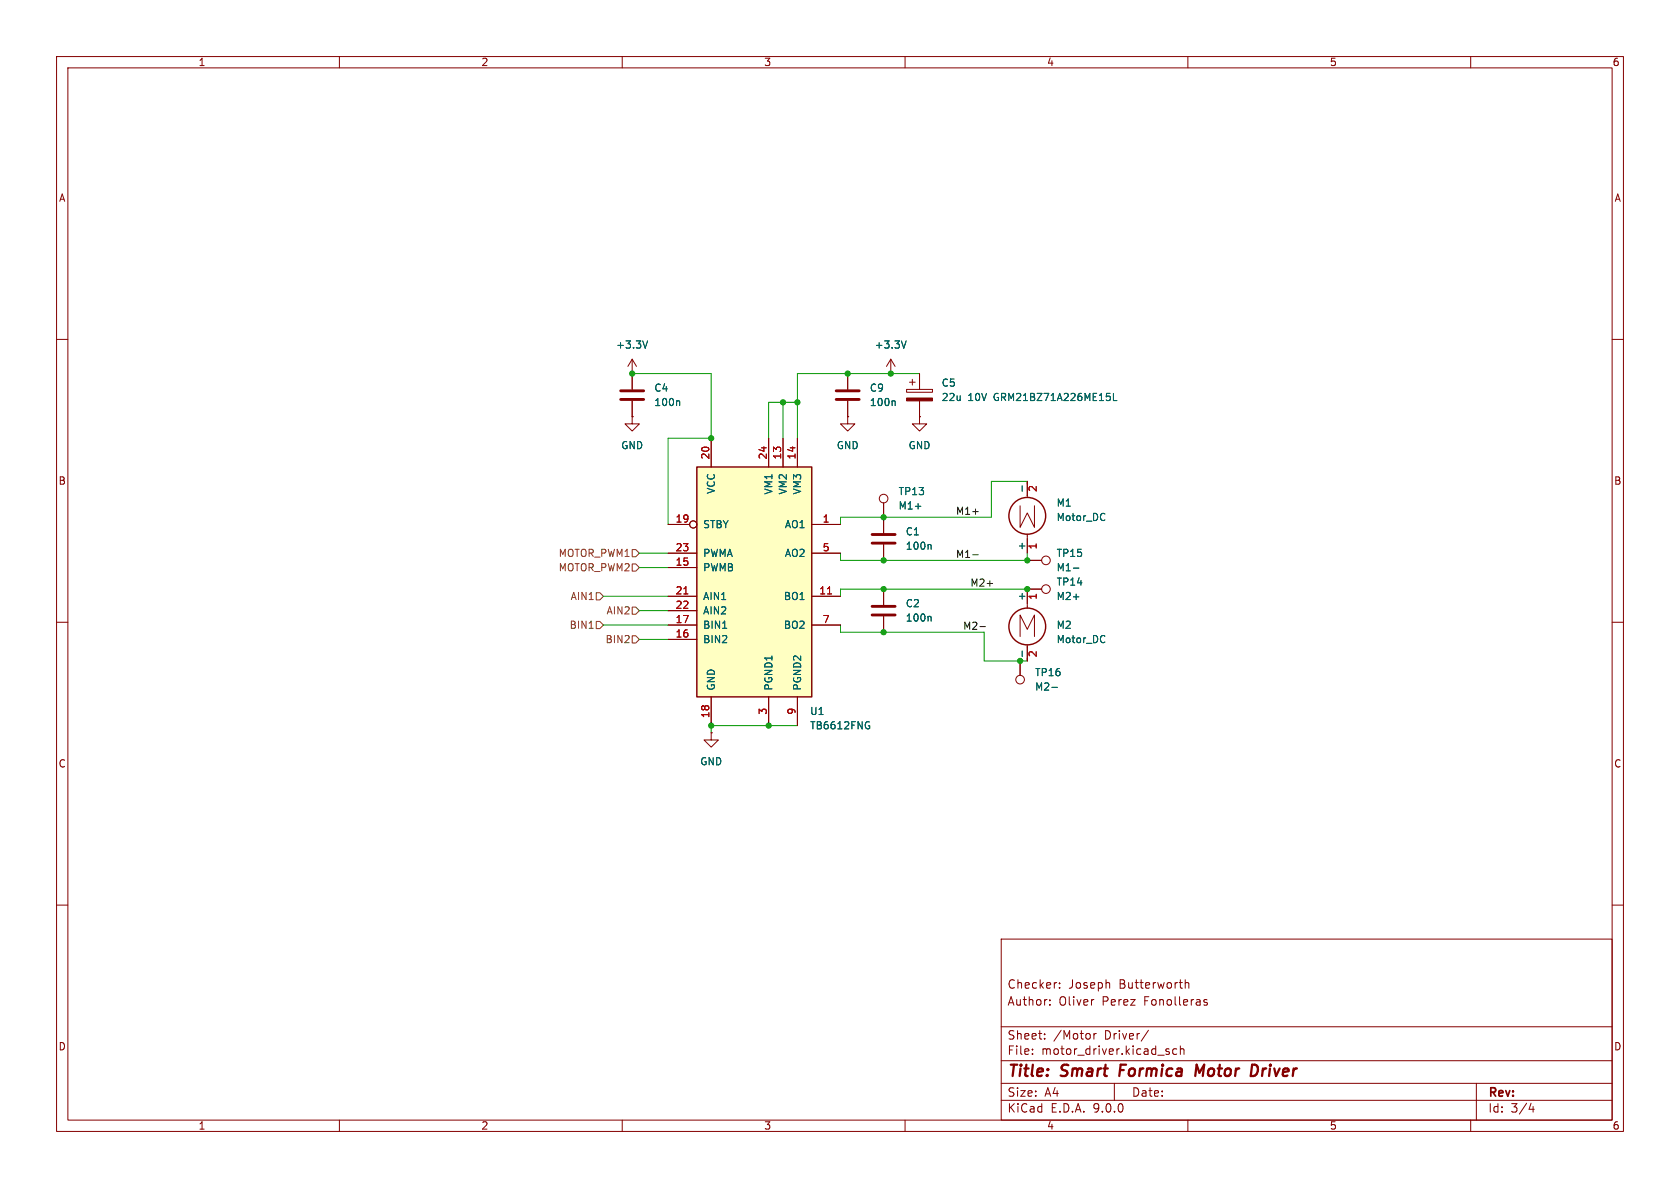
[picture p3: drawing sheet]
<svg xmlns="http://www.w3.org/2000/svg" width="297mm" height="210mm" viewBox="0 0 297 210" stroke-linecap="round" stroke-linejoin="round" font-family="sans-serif">
<g fill="none" stroke="#840000" stroke-width=".18">
<path d="M10 10h277v190h-277zM12 12h273v186h-273zM60 10v2M110 10v2M160 10v2M210 10v2M260 10v2M10 60h2M285 60h2M10 110h2M180.3 116.8v2.6M285 110h2"/>
<path d="M10 160h2M177 166h108v32h-108zM185.6 177.6v.1M185.6 176.8v.1M187.3 174.6v.1M187.3 173.8v.1M193.2 176.7h.2M209.5 173.2v1.5M209.5 173.8l.2-.1 .4 .1 .1 .9M213.4 176.8l-.4-.1-.2 .2 .1 .2 .5 .2v.3h-.6M285 160h2M60 198v2"/>
<path d="M110 198v2M160 198v2M177 194.5h108M177 191.5h108M177 187.5h108M177 181.5h108M182.5 186.3v.1M182.5 185.5v.1M184.7 183.6v.1M184.7 182.8v.1M193.4 182.7v1M193.8 182.7l-.3 .1-.1 .2"/>
<path d="M197 191.5v3M203 182.1l-1.3 2M206.2 185.8l.5 .2v.1v.2l-.5 .1M206.2 185.5h.5M208 185.5l-.4-.1-.3 .3v.4l.2 .2h.5M208.7 185.5l.2-.1 .3 .1 .1 .9M208.7 184.9v1.5M210 198v2M260 198v2M261 191.5v6.5M270.7 195l-.4 1.1h.9M271 195.6v1"/>
<circle cx="180.3" cy="120.1" r=".76"/>
</g>
<path d="M198.1 188.2l-.2 2M212.9 188.2l-.9 1.4-.4-1.4-.3 2M221.8 188.2a1.11 1.11 0 0 1 .1 1.9" fill="none" stroke="#840000" stroke-width=".4"/>
<path d="M186 121.5h.9" fill="none" stroke="#006464" stroke-width=".18"/>
<path d="M123.2 82.6h20.3v40.6h-20.3z" fill="#ffffc2"/>
<g fill="none" stroke="#840000" stroke-width=".25">
<path d="M123.2 82.6h20.3v40.6h-20.3z"/>
<circle cx="181.6" cy="91.2" r="3.3"/>
<circle cx="181.6" cy="110.7" r="3.3"/>
</g>
<g fill="none" stroke="#840000" stroke-width=".18">
<path d="M111.8 73.7v1.2h1.2l-1.2 1.3-1.3-1.3h1.3M111.8 73.7h.1M111.8 66h.1M111.8 63.5v5.3M111.8 70.9v2.8M111.8 63.5l-.8 1.3M111.8 63.5l.7 1.3M125.7 77.5v5.1M135.9 77.5v5.1M138.4 77.5v5.1M141 77.5v5.1M149.9 73.7v1.2h1.2l-1.2 1.3-1.3-1.3h1.3"/>
<path d="M149.9 73.7h.1M149.9 66v2.8M149.9 70.9v2.8M157.5 66h.1M157.5 63.5l-.8 1.3M157.5 63.5l.7 1.3M157.5 63.5v2.5M160.3 68.8h4.5v.5h-4.5zM160.8 67.6h1M161.3 67.1v1M162.6 73.7v1.2h1.2l-1.2 1.3-1.3-1.3h1.3M162.6 73.7h.1"/>
<path d="M162.6 66v2.8M162.6 70.9v2.8M118.1 92.7h3.8M118.1 97.8h5.1M143.5 92.7h5.1M143.5 97.8h5.1M156.2 88.9v5.3M156.2 96.3v2.8M180.3 89.4v3.8l1.3-2.5 1.3 2.5v-3.8M181.6 85.1v2.8M181.6 94.4v3.4M181.6 99.1h2.5"/>
<path d="M118.1 100.3h5.1M118.1 105.4h5.1M118.1 108h5.1M118.1 110.5h5.1M118.1 113h5.1M143.5 105.4h5.1M143.5 110.5h5.1M156.2 104.1v2.8M156.2 109v2.8M180.3 112.5v-3.8l1.3 2.6 1.3-2.6v3.8M180.3 116.8v2.6M181.6 114v2.8"/>
<path d="M184.1 104.1h-2.5v3.4M125.7 129.5v1.3h1.3l-1.3 1.3-1.2-1.3h1.2M125.7 129.5h.1M125.7 123.2v5.1M135.9 123.2v5.1M141 123.2v5.1"/>
<circle cx="122.6" cy="92.7" r=".63"/>
<circle cx="156.2" cy="88.1" r=".76"/>
<circle cx="184.9" cy="99.1" r=".76"/>
<circle cx="184.9" cy="104.1" r=".76"/>
</g>
<path d="M120.9 105h.7M146.3 105h.7" fill="none" stroke="#a90000" stroke-width=".18"/>
<g fill="none" stroke="#006464" stroke-width=".18">
<path d="M114.5 60.3l-.4 1.2M120 70.9l.2 .1v.7M158.1 70.9l.2 .1v.7M160.2 60.3l-.4 1.2M196.8 69.5v1.3h.6M164.4 96.3l.2 .1v.7M180.7 85.9v.9M195.3 90.8v.1M195.3 91.9v.1M127.8 111.1h.7M164.4 109l.2 .1v.7M180.7 115.1v1"/>
<path d="M189.8 100.4h.9M195.3 112.4v.1M195.3 113.5h.1M153.4 127.6h.3M153.5 128.3h.2v.4l-.2 .1M186 121.5h.9"/>
</g>
<path d="M109.7 69.1h4.1M109.7 70.6h4.1M147.8 69.1h4.1M147.8 70.6h4.1M154.2 94.5h4M154.2 96h4M154.2 107.2h4M154.2 108.7h4" fill="none" stroke="#840000" stroke-width=".51"/>
<path d="M160.3 70.4h4.5v.5h-4.5z" fill="#840000" stroke="#840000" stroke-width=".18"/>
<path d="M111.8 99.7h.6l.6 .6-.6 .7h-.6zM111.8 97.2h.6l.6 .6-.6 .6h-.6zM104.2 111.1h.7M105.4 109.9h.6l.7 .6-.7 .6h-.6zM105.4 104.8h.6l.7 .6-.7 .6h-.6zM111.8 112.4h.6l.6 .6-.6 .7h-.6zM111.8 107.3h.6l.6 .7-.6 .6h-.6z" fill="none" stroke="#725600" stroke-width=".18"/>
<path d="M172 98.1h.9M173.2 110.8h1" fill="none" stroke="#0f0f0f" stroke-width=".18"/>
<g fill="none" stroke="#009600" stroke-width=".18">
<path d="M111.8 66h13.9v11.5h-7.6v15.2M138.4 71.1v6.4M141 71.1h-5.1v6.4M162.6 66h-21.6v11.5M113 97.8h5.1M148.6 97.8v1.3h33v-1.3M181.6 85.1h-6.3v6.3h-26.7v1.3M106.7 105.4h11.4M106.7 110.5h11.4M113 113h5.1M113 108h5.1M113 100.3h5.1"/>
<path d="M148.6 110.5v1.3h25.4v5h7.6M181.6 104.1h-33v1.3M141 128.3h-15.3v1.2"/>
</g>
<g fill="#009600" stroke="#009600" stroke-width=".18">
<circle cx="156.2" cy="91.4" r=".46"/>
<circle cx="149.9" cy="66" r=".46"/>
<circle cx="157.5" cy="66" r=".46"/>
<circle cx="138.4" cy="71.1" r=".46"/>
<circle cx="141" cy="71.1" r=".46"/>
<circle cx="135.9" cy="128.3" r=".46"/>
<circle cx="125.7" cy="128.3" r=".46"/>
<circle cx="180.3" cy="116.8" r=".46"/>
<circle cx="156.2" cy="104.1" r=".46"/>
<circle cx="156.2" cy="99.1" r=".46"/>
<circle cx="181.6" cy="99.1" r=".46"/>
<circle cx="181.6" cy="104.1" r=".46"/>
<circle cx="156.2" cy="111.8" r=".46"/>
<circle cx="111.8" cy="66" r=".46"/>
<circle cx="125.7" cy="77.5" r=".46"/>
</g>
<g font-size="2.8" fill="#840000">
<text x="178" y="190.9">Title:</text>
<text x="187.7" y="190.9">Smart</text>
<text x="198.7" y="190.9">Formica</text>
<text x="213" y="190.9">Motor</text>
<text x="223.6" y="190.9">Driver</text>
</g>
<g font-size="2.1" fill="#840000">
<text x="178" y="178">Author:</text>
<text x="178" y="175">Checker:</text>
<text x="187.2" y="178">Oliver</text>
<text x="188.9" y="175">Joseph</text>
<text x="194.9" y="178">Perez</text>
<text x="197.9" y="175">Butterworth</text>
<text x="202.4" y="178">Fonolleras</text>
<text x="178" y="184">Sheet:</text>
<text x="186.2" y="184">/Motor</text>
<text x="195.3" y="184">Driver/</text>
<text x="178" y="186.7">File:</text>
<text x="184.1" y="186.7">motor_driver.kicad_sch</text>
<text x="178" y="196.9">KiCad</text>
<text x="178" y="194.1">Size:</text>
<text x="184.7" y="194.1">A4</text>
<text x="185.7" y="196.9">E.D.A.</text>
<text x="193.3" y="196.9">9.0.0</text>
<text x="200" y="194.1">Date:</text>
<text x="263" y="194.3">Rev:</text>
<text x="263" y="196.9">Id:</text>
<text x="267.1" y="196.9">3/4</text>
</g>
<g font-size="1.8" fill="#840000">
<text x="35" y="11.9">1</text>
<text x="85" y="11.9">2</text>
<text x="135" y="11.9">3</text>
<text x="185" y="11.9">4</text>
<text x="235" y="11.9">5</text>
<text x="285" y="11.9">6</text>
<text x="10.3" y="35.9">A</text>
<text x="285.3" y="35.9">A</text>
<text x="10.3" y="85.9">B</text>
<text x="285.3" y="85.9">B</text>
<text x="10.3" y="135.9">C</text>
<text x="285.3" y="135.9">C</text>
<text x="10.3" y="185.9">D</text>
<text x="285.3" y="185.9">D</text>
<text x="35" y="199.9">1</text>
<text x="85" y="199.9">2</text>
<text x="135" y="199.9">3</text>
<text x="185" y="199.9">4</text>
<text x="235" y="199.9">5</text>
<text x="285" y="199.9">6</text>
</g>
<g font-size="1.8" fill="#006464">
<text x="108.8" y="61.8">+3.3V</text>
<text x="154.5" y="61.8">+3.3V</text>
<text x="115.6" y="69.4">C4</text>
<text x="115.6" y="72">100n</text>
<text x="153.7" y="69.4">C9</text>
<text x="153.7" y="72">100n</text>
<text x="166.4" y="68.6">C5</text>
<text x="166.4" y="71.1">22u</text>
<text x="171.1" y="71.1">10V</text>
<text x="175.8" y="71.1">GRM21BZ71A226ME15L</text>
<text x="109.7" y="79.6">GND</text>
<text x="147.8" y="79.6">GND</text>
<text x="160.5" y="79.6">GND</text>
<text x="126.6" y="87.4" transform="rotate(-90 126.6 87.4)">VCC</text>
<text x="136.8" y="87.5" transform="rotate(-90 136.8 87.5)">VM1</text>
<text x="139.3" y="87.5" transform="rotate(-90 139.3 87.5)">VM2</text>
<text x="141.8" y="87.5" transform="rotate(-90 141.8 87.5)">VM3</text>
<text x="158.8" y="87.7">TP13</text>
<text x="186.7" y="89.8">M1</text>
<text x="124.2" y="93.6">STBY</text>
<text x="138.7" y="93.6">AO1</text>
<text x="158.8" y="90.3">M1+</text>
<text x="160" y="94.8">C1</text>
<text x="186.7" y="92.3">Motor_DC</text>
<text x="124.2" y="98.7">PWMA</text>
<text x="124.2" y="101.2">PWMB</text>
<text x="138.7" y="98.7">AO2</text>
<text x="160" y="97.4">100n</text>
<text x="181.4" y="97.4" transform="rotate(-90 181.4 97.4)">+</text>
<text x="186.7" y="101.2">M1-</text>
<text x="186.7" y="98.7">TP15</text>
<text x="124.2" y="106.3">AIN1</text>
<text x="138.5" y="106.3">BO1</text>
<text x="160" y="107.5">C2</text>
<text x="181.4" y="106.3" transform="rotate(-90 181.4 106.3)">+</text>
<text x="186.7" y="106.3">M2+</text>
<text x="186.7" y="103.7">TP14</text>
<text x="124.2" y="108.8">AIN2</text>
<text x="124.2" y="111.4">BIN1</text>
<text x="124.2" y="113.9">BIN2</text>
<text x="138.5" y="111.4">BO2</text>
<text x="160" y="110.1">100n</text>
<text x="186.7" y="111.4">M2</text>
<text x="186.7" y="113.9">Motor_DC</text>
<text x="182.9" y="119.7">TP16</text>
<text x="126.6" y="122.2" transform="rotate(-90 126.6 122.2)">GND</text>
<text x="136.8" y="122.2" transform="rotate(-90 136.8 122.2)">PGND1</text>
<text x="141.8" y="122.2" transform="rotate(-90 141.8 122.2)">PGND2</text>
<text x="182.9" y="122.3">M2-</text>
<text x="143.1" y="129.1">TB6612FNG</text>
<text x="143.1" y="126.6">U1</text>
<text x="123.7" y="135.5">GND</text>
</g>
<g font-size="1.8" fill="#a90000">
<text x="125.5" y="81.3" transform="rotate(-90 125.5 81.3)">20</text>
<text x="135.6" y="81.3" transform="rotate(-90 135.6 81.3)">24</text>
<text x="138.2" y="81.3" transform="rotate(-90 138.2 81.3)">13</text>
<text x="140.7" y="81.3" transform="rotate(-90 140.7 81.3)">14</text>
<text x="183.6" y="87.1" transform="rotate(-90 183.6 87.1)">2</text>
<text x="119.3" y="92.5">19</text>
<text x="145.3" y="92.5">1</text>
<text x="119.3" y="97.5">23</text>
<text x="119.3" y="100.1">15</text>
<text x="145.3" y="97.5">5</text>
<text x="183.6" y="97.2" transform="rotate(-90 183.6 97.2)">1</text>
<text x="119.3" y="105.2">21</text>
<text x="119.3" y="107.7">22</text>
<text x="144.7" y="105.2">11</text>
<text x="183.6" y="106.1" transform="rotate(-90 183.6 106.1)">1</text>
<text x="119.3" y="110.2">17</text>
<text x="119.3" y="112.8">16</text>
<text x="145.3" y="110.2">7</text>
<text x="183.6" y="116.3" transform="rotate(-90 183.6 116.3)">2</text>
<text x="125.5" y="127" transform="rotate(-90 125.5 127)">18</text>
<text x="135.6" y="126.4" transform="rotate(-90 135.6 126.4)">3</text>
<text x="140.7" y="126.4" transform="rotate(-90 140.7 126.4)">9</text>
</g>
<g font-size="1.8" fill="#0f0f0f">
<text x="168.9" y="91.1">M1+</text>
<text x="168.9" y="98.7">M1-</text>
<text x="171.4" y="103.8">M2+</text>
<text x="170.2" y="111.4">M2-</text>
</g>
<g font-size="1.8" fill="#725600">
<text x="98.7" y="101.2">MOTOR_PWM2</text>
<text x="98.7" y="98.7">MOTOR_PWM1</text>
<text x="100.8" y="106.3">AIN1</text>
<text x="100.6" y="111.4">BIN1</text>
<text x="107" y="113.9">BIN2</text>
<text x="107.1" y="108.8">AIN2</text>
</g>
</svg>
